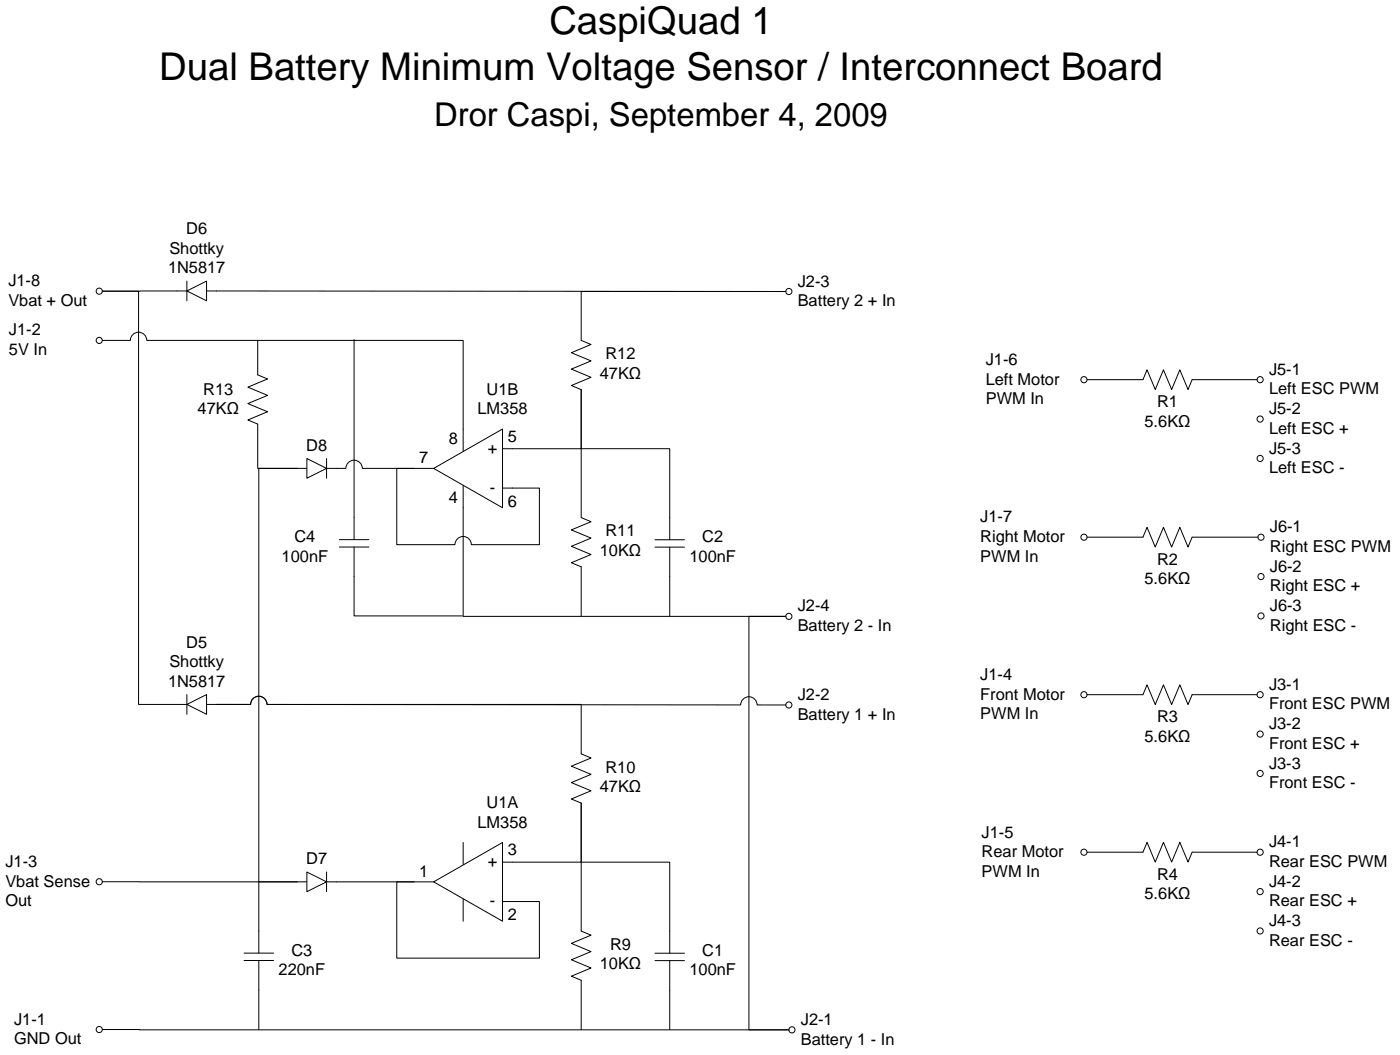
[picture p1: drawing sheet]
<svg xmlns="http://www.w3.org/2000/svg" width="181mm" height="136mm" viewBox="0 0 181 136" stroke-linecap="round" stroke-linejoin="round" font-family="sans-serif">
<circle cx="140" cy="89.6" r=".4" fill="none" stroke="#000" stroke-width=".13"/>
<circle cx="101.9" cy="79.5" r=".4" fill="#fff"/>
<circle cx="101.9" cy="79.5" r=".4" fill="none" stroke="#000" stroke-width=".13"/>
<circle cx="102.3" cy="132.9" r=".4" fill="#fff"/>
<circle cx="102.3" cy="132.9" r=".4" fill="none" stroke="#000" stroke-width=".13"/>
<circle cx="12.8" cy="132.8" r=".4" fill="#fff"/>
<g fill="none" stroke="#000" stroke-width=".13">
<path d="M101.5 79.5h-4.8v53.4h5.2l-88.7-.1"/>
<circle cx="12.8" cy="132.8" r=".4"/>
</g>
<circle cx="140" cy="109.9" r=".4" fill="#fff"/>
<g fill="none" stroke="#000" stroke-width=".13">
<path d="M140.4 109.9h7.2"/>
<circle cx="140" cy="109.9" r=".4"/>
</g>
<circle cx="101.9" cy="90.9" r=".4" fill="#fff"/>
<g fill="none" stroke="#000" stroke-width=".13">
<path d="M22.9 90.9h5"/>
<circle cx="101.9" cy="90.9" r=".4"/>
</g>
<path d="M24.1 90.9l2.6-1.3v2.5z" fill="#fff"/>
<path d="M13.2 37.6h4.7v53.3h5M24.1 90.9l2.6-1.3v2.5zM24.1 89.6v2.5" fill="none" stroke="#000" stroke-width=".13"/>
<circle cx="162.7" cy="49" r=".4" fill="#fff"/>
<g fill="none" stroke="#000" stroke-width=".13">
<path d="M140.4 49h7.2"/>
<circle cx="162.7" cy="49" r=".4"/>
</g>
<circle cx="140" cy="49" r=".4" fill="#fff"/>
<g fill="none" stroke="#000" stroke-width=".13">
<path d="M59.8 79.5h41.7M140.4 89.6h7.2"/>
<circle cx="140" cy="49" r=".4"/>
</g>
<circle cx="140" cy="69.3" r=".4" fill="#fff"/>
<g fill="none" stroke="#000" stroke-width=".13">
<path d="M140.4 69.3h7.2"/>
<circle cx="140" cy="69.3" r=".4"/>
</g>
<circle cx="101.9" cy="37.6" r=".4" fill="#fff"/>
<circle cx="101.9" cy="37.6" r=".4" fill="none" stroke="#000" stroke-width=".13"/>
<circle cx="12.8" cy="37.6" r=".4" fill="#fff"/>
<g fill="none" stroke="#000" stroke-width=".13">
<path d="M22.9 37.5h5"/>
<circle cx="12.8" cy="37.6" r=".4"/>
</g>
<path d="M24.1 37.5l2.6-1.2v2.5z" fill="#fff"/>
<path d="M22.9 37.5l-9.7 .1M24.1 37.5l2.6-1.2v2.5zM24.1 36.3v2.5M27.9 37.5l73.6 .1h-26.5v6.3l1.3 .5-2.5 1.1 2.5 1.1-2.5 1 2.5 1.1-2.5 1 1.2 .6v16.5l1.3 .5-2.5 1.1 2.5 1-2.5 1.1 2.5 1-2.5 1.1 1.2 .5v6.4M27.9 90.9h4.5a1.06 1.06 0 0 1 1-1.1 1.06 1.06 0 0 1 1.1 1.1h61.1a1.06 1.06 0 0 1 1.1-1 1.06 1.06 0 0 1 1.1 1h3.7" fill="none" stroke="#000" stroke-width=".13"/>
<path d="M56 60.4l8.9-5.1v10.2z" fill="#fff"/>
<path d="M59.8 55.3v2.9M75 50.3v7.6h-10.1M75 57.9h11.5v11.7M38.4 60.4h5M56 60.4l8.9-5.1v10.2zM56 60.4h-4.8v9.9h7.5a1.06 1.06 0 0 1 1.1-1.1 1.06 1.06 0 0 1 1.1 1.1h8.7v-7.3h-4.7M59.8 62.6v2.9M84.6 70.6h3.8M84.6 69.6h3.8M86.5 70.6v8.9" fill="none" stroke="#000" stroke-width=".13"/>
<path d="M39.6 59.2l2.6 1.2-2.6 1.3z" fill="#fff"/>
<path d="M33.3 48.4l1.2 .5-2.5 1 2.5 1.1-2.5 1.1 2.5 1-2.5 1.1 1.3 .5M39.6 59.2l2.6 1.2-2.6 1.3zM42.2 59.2v2.5M43.4 60.4h1.3a1.06 1.06 0 0 1 1-1 1.06 1.06 0 0 1 1.1 1h6.7M59.8 65.5v14" fill="none" stroke="#000" stroke-width=".13"/>
<circle cx="12.8" cy="43.9" r=".4" fill="#fff"/>
<g fill="none" stroke="#000" stroke-width=".13">
<path d="M13.2 43.9h3.6a1.06 1.06 0 0 1 1.1-1 1.06 1.06 0 0 1 1 1h40.9v11.4M33.3 43.9v4.5"/>
<circle cx="12.8" cy="43.9" r=".4"/>
</g>
<circle cx="12.8" cy="113.8" r=".4" fill="#fff"/>
<g fill="none" stroke="#000" stroke-width=".13">
<path d="M27.9 90.9h4.5a1.06 1.06 0 0 1 1-1.1 1.06 1.06 0 0 1 1.1 1.1h40.5v6.4l1.3 .5-2.5 1 2.5 1.1-2.5 1.1 2.5 1-2.5 1.1 1.2 .5v16.5l1.3 .5-2.5 1.1 2.5 1.1-2.5 1 2.5 1.1-2.5 1 1.2 .6v6.3M13.2 113.8h25.2"/>
<circle cx="12.8" cy="113.8" r=".4"/>
</g>
<path d="M56 113.8l8.9-5.1v10.1z" fill="#fff"/>
<path d="M38.4 113.8h5M56 113.8l8.9-5.1v10.1zM56 113.8h-4.8v9.8h18.4v-7.3h-4.7M59.8 108.7v2.8M59.8 116v2.8M75 103.6v7.6h-10.1M75 111.2h11.5v11.8M84.6 123.9h3.8M84.6 123h3.8M86.5 123.9v8.9" fill="none" stroke="#000" stroke-width=".13"/>
<path d="M39.6 112.5l2.6 1.3-2.6 1.2z" fill="#fff"/>
<path d="M33.3 54.7v5.7h5.1h-5v53.4h5M39.6 112.5l2.6 1.3-2.6 1.2zM42.2 112.5v2.5M43.4 113.8h10.1" fill="none" stroke="#000" stroke-width=".13"/>
<circle cx="162.7" cy="54.1" r=".4" fill="#fff"/>
<circle cx="162.7" cy="54.1" r=".4" fill="none" stroke="#000" stroke-width=".13"/>
<circle cx="162.7" cy="59.1" r=".4" fill="#fff"/>
<circle cx="162.7" cy="59.1" r=".4" fill="none" stroke="#000" stroke-width=".13"/>
<circle cx="162.8" cy="69.3" r=".4" fill="#fff"/>
<circle cx="162.8" cy="69.3" r=".4" fill="none" stroke="#000" stroke-width=".13"/>
<circle cx="162.8" cy="74.4" r=".4" fill="#fff"/>
<circle cx="162.8" cy="74.4" r=".4" fill="none" stroke="#000" stroke-width=".13"/>
<circle cx="162.8" cy="79.5" r=".4" fill="#fff"/>
<circle cx="162.8" cy="79.5" r=".4" fill="none" stroke="#000" stroke-width=".13"/>
<circle cx="162.7" cy="89.6" r=".4" fill="#fff"/>
<circle cx="162.7" cy="89.6" r=".4" fill="none" stroke="#000" stroke-width=".13"/>
<circle cx="162.7" cy="94.7" r=".4" fill="#fff"/>
<circle cx="162.7" cy="94.7" r=".4" fill="none" stroke="#000" stroke-width=".13"/>
<circle cx="162.7" cy="99.8" r=".4" fill="#fff"/>
<circle cx="162.7" cy="99.8" r=".4" fill="none" stroke="#000" stroke-width=".13"/>
<circle cx="162.7" cy="109.9" r=".4" fill="#fff"/>
<circle cx="162.7" cy="109.9" r=".4" fill="none" stroke="#000" stroke-width=".13"/>
<circle cx="162.7" cy="115" r=".4" fill="#fff"/>
<circle cx="162.7" cy="115" r=".4" fill="none" stroke="#000" stroke-width=".13"/>
<circle cx="162.7" cy="120.1" r=".4" fill="#fff"/>
<g fill="none" stroke="#000" stroke-width=".13">
<path d="M45.7 43.8v25.8M147.6 49l.5-1.3 1.1 2.5 1-2.5 1.1 2.5 1-2.5 1.1 2.5 .5-1.2h8.4M43.8 70.6h3.8M43.8 69.6h3.8M45.7 70.6v8.9h14M147.6 69.3l.5-1.3 1.1 2.6 1-2.6 1.1 2.6 1-2.6 1.1 2.6 .5-1.3h8.5M147.6 89.6l.5-1.3 1.1 2.6 1-2.6 1.1 2.6 1-2.6 1.1 2.6 .5-1.3h8.4M33.4 113.8v9.2M147.6 109.9l.5-1.2 1.1 2.5 1-2.5 1.1 2.5 1-2.5 1.1 2.5 .5-1.3h8.4M31.5 123.9h3.8M31.5 123h3.8M33.4 123.9v8.9"/>
<circle cx="162.7" cy="120.1" r=".4"/>
</g>
<g font-size="4.9">
<text x="70.9" y="4.4">CaspiQuad 1</text>
<text x="20.6" y="10.4">Dual Battery Minimum Voltage Sensor / Interconnect Board</text>
</g>
<text font-size="4.2" x="56" y="16.3">Dror Caspi, September 4, 2009</text>
<g font-size="2.1">
<text x="21.7" y="35.3">1N5817</text>
<text x="21.9" y="32.7">Shottky</text>
<text x="24" y="30.2">D6</text>
<text x="1.1" y="36.9">J1-8</text>
<text x="1.1" y="39.5">Vbat + Out</text>
<text x="103" y="37">J2-3</text>
<text x="103" y="39.5">Battery 2 + In</text>
<text x="1.2" y="43.3">J1-2</text>
<text x="1.2" y="45.8">5V In</text>
<text x="78.2" y="46.3">R12</text>
<text x="127.3" y="47.1">J1-6</text>
<text x="25.5" y="53.4">47KΩ</text>
<text x="26.3" y="50.9">R13</text>
<text x="61.6" y="53.4">LM358</text>
<text x="62.8" y="50.9">U1B</text>
<text x="77.4" y="48.9">47KΩ</text>
<text x="127.3" y="49.6">Left Motor</text>
<text x="127.3" y="52.2">PWM In</text>
<text x="149.4" y="52.5">R1</text>
<text x="163.9" y="48.3">J5-1</text>
<text x="163.9" y="50.9">Left ESC PWM</text>
<text x="163.9" y="53.4">J5-2</text>
<text x="39.5" y="58.2">D8</text>
<text x="54.1" y="59.8">7</text>
<text x="57.9" y="57.2">8</text>
<text x="63" y="58.5">+</text>
<text x="65.6" y="57">5</text>
<text x="147.8" y="55">5.6KΩ</text>
<text x="163.9" y="56">Left ESC +</text>
<text x="163.9" y="58.5">J5-3</text>
<text x="57.9" y="64.9">4</text>
<text x="63.3" y="63.6">-</text>
<text x="65.6" y="65.4">6</text>
<text x="163.9" y="61">Left ESC -</text>
<text x="38" y="69.9">C4</text>
<text x="77.4" y="71.7">10KΩ</text>
<text x="78.2" y="69.2">R11</text>
<text x="90.7" y="69.9">C2</text>
<text x="126.6" y="67.4">J1-7</text>
<text x="126.6" y="69.9">Right Motor</text>
<text x="164" y="68.7">J6-1</text>
<text x="164" y="71.2">Right ESC PWM</text>
<text x="36.4" y="72.5">100nF</text>
<text x="89" y="72.5">100nF</text>
<text x="126.6" y="72.5">PWM In</text>
<text x="147.8" y="75.4">5.6KΩ</text>
<text x="149.4" y="72.8">R2</text>
<text x="164" y="73.7">J6-2</text>
<text x="164" y="76.3">Right ESC +</text>
<text x="24" y="83.5">D5</text>
<text x="103" y="78.9">J2-4</text>
<text x="103" y="81.4">Battery 2 - In</text>
<text x="164" y="78.8">J6-3</text>
<text x="164" y="81.4">Right ESC -</text>
<text x="21.7" y="88.6">1N5817</text>
<text x="21.9" y="86.1">Shottky</text>
<text x="126.6" y="87.7">J1-4</text>
<text x="163.9" y="89">J3-1</text>
<text x="103" y="90.3">J2-2</text>
<text x="103" y="92.9">Battery 1 + In</text>
<text x="126.6" y="90.3">Front Motor</text>
<text x="126.6" y="92.8">PWM In</text>
<text x="147.8" y="95.7">5.6KΩ</text>
<text x="149.4" y="93.1">R3</text>
<text x="163.9" y="91.5">Front ESC PWM</text>
<text x="163.9" y="94.1">J3-2</text>
<text x="78.2" y="99.7">R10</text>
<text x="163.9" y="96.6">Front ESC +</text>
<text x="163.9" y="99.1">J3-3</text>
<text x="163.9" y="101.7">Front ESC -</text>
<text x="61.6" y="106.8">LM358</text>
<text x="62.8" y="104.2">U1A</text>
<text x="77.4" y="102.2">47KΩ</text>
<text x=".7" y="111.8">J1-3</text>
<text x="39.5" y="111.5">D7</text>
<text x="54.1" y="113.1">1</text>
<text x="63" y="111.9">+</text>
<text x="65.6" y="110.3">3</text>
<text x="126.7" y="108">J1-5</text>
<text x="126.7" y="110.6">Rear Motor</text>
<text x="126.7" y="113.1">PWM In</text>
<text x="149.4" y="113.5">R4</text>
<text x="163.9" y="109.3">J4-1</text>
<text x="163.9" y="111.8">Rear ESC PWM</text>
<text x=".7" y="114.4">Vbat Sense</text>
<text x=".7" y="116.9">Out</text>
<text x="63.3" y="116.9">-</text>
<text x="65.6" y="118.7">2</text>
<text x="147.8" y="116">5.6KΩ</text>
<text x="163.9" y="114.4">J4-2</text>
<text x="163.9" y="116.9">Rear ESC +</text>
<text x="163.9" y="119.5">J4-3</text>
<text x="36" y="125.8">220nF</text>
<text x="37.6" y="123.3">C3</text>
<text x="77.4" y="125.1">10KΩ</text>
<text x="78.8" y="122.5">R9</text>
<text x="89" y="125.8">100nF</text>
<text x="90.7" y="123.3">C1</text>
<text x="163.9" y="122">Rear ESC -</text>
<text x="1.8" y="132.2">J1-1</text>
<text x="1.8" y="134.7">GND Out</text>
<text x="103.4" y="132.2">J2-1</text>
<text x="103.4" y="134.8">Battery 1 - In</text>
</g>
</svg>
